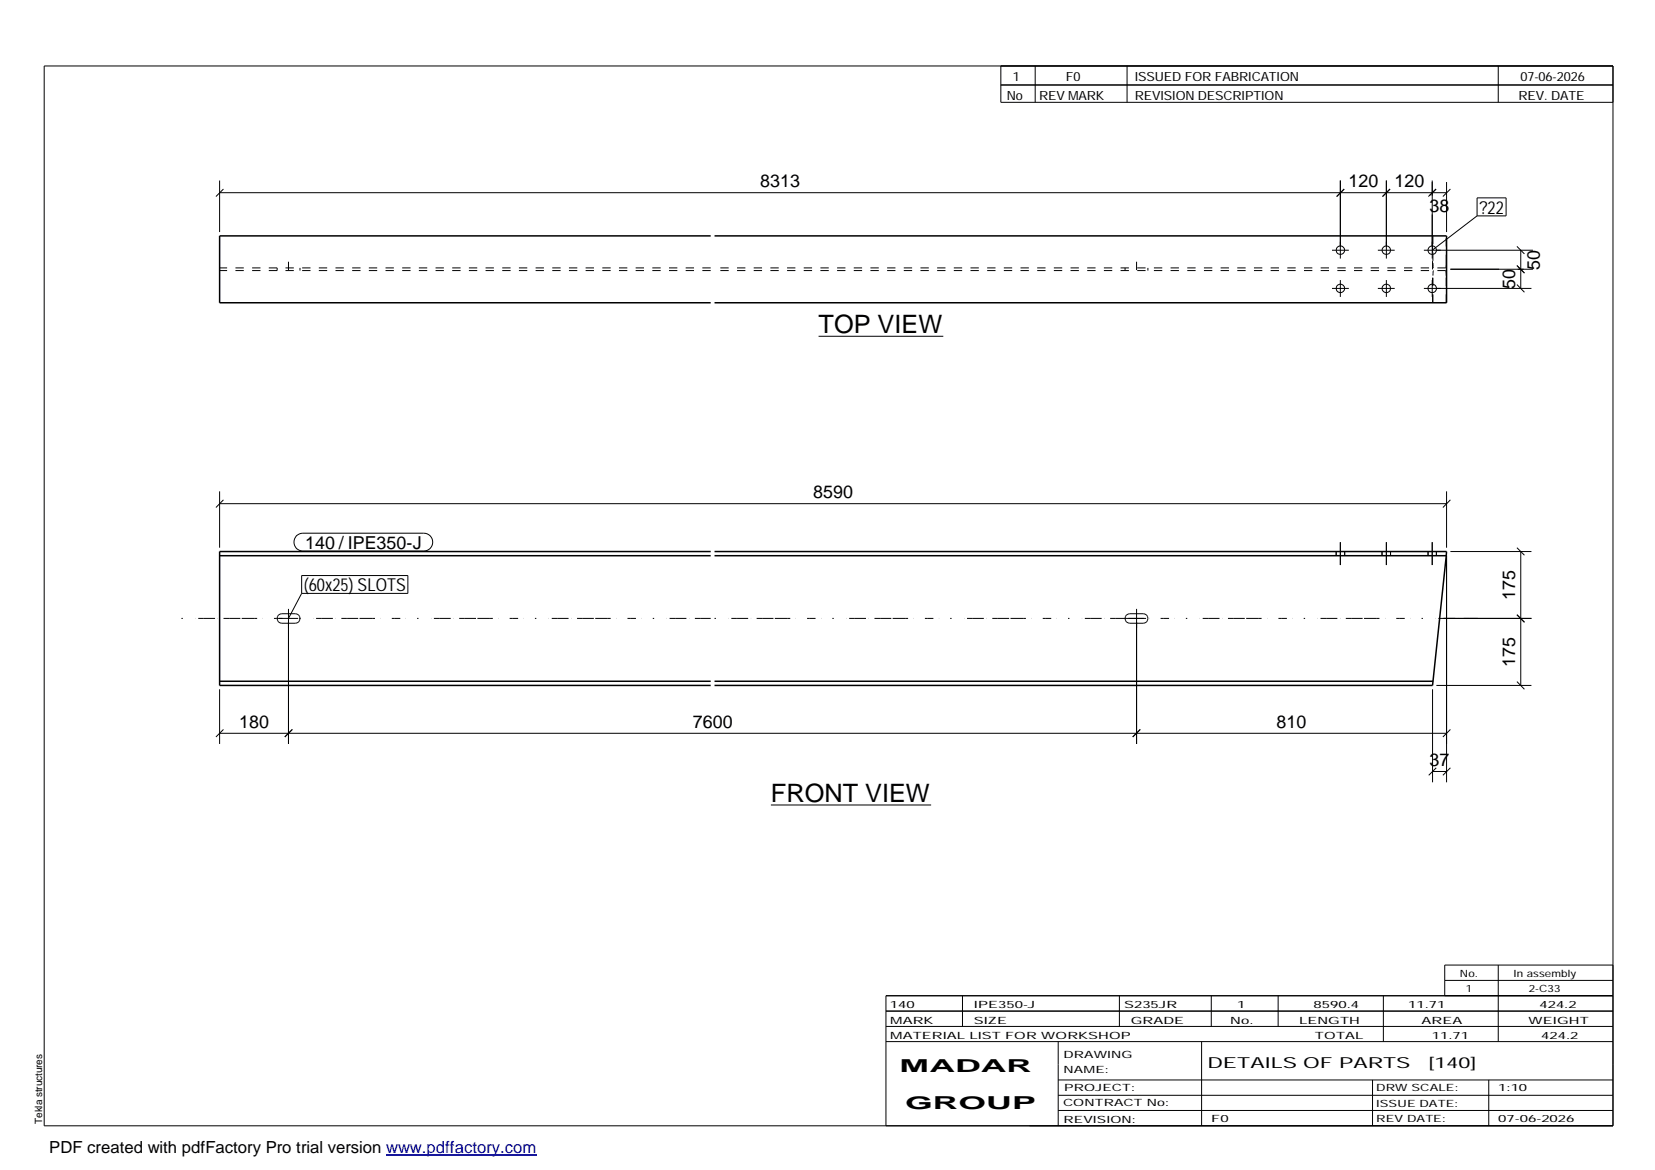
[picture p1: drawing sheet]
<svg xmlns="http://www.w3.org/2000/svg" width="420mm" height="297mm" viewBox="0 0 420 297" stroke-linecap="round" stroke-linejoin="round" font-family="sans-serif">
<g fill="none" stroke="#000" stroke-width=".25">
<path d="M11.2 16.7h398.3v269.1h-398.3zM254.1 16.7v9.3h155.4M262.8 16.7v9.3M286.1 16.7v9.3M380.4 16.7v9.3M254.1 21.6h155.4M55.8 45.8v13.1M55.8 48.9h311.4M56.7 48l-1.9 1.9M340.3 45.8v19.8M341.2 48l-1.9 1.9M352 45.8v19.8"/>
<path d="M352.9 48l-1.9 1.9M362.9 49.7l1.7-1.7-2 1.9M363.6 45.8v19.8M367.2 46.2v12.7M368.2 48l-1.9 1.9M375 50.2h7.4v4.6h-7.4zM375 54.8l-11.4 8.7M338.2 73.2h4.2M338.2 63.5h4.2M340.3 71.1v4.3M349.8 73.2h4.3M349.8 63.5h4.3"/>
<path d="M352 71.1v4.3M361.5 73.2h27.3M361.5 63.5h27.7M363.6 71.1v4.3M368.2 68.4h21M385.1 72.2l1.9 2M385.1 67.4l1.9 1.9M385.1 62.6l1.9 1.9M386.1 63.5v9.7M207.8 85.4h31.7M55.8 127.9h311.4M55.8 124.7v14.4"/>
<path d="M56.7 126.9l-1.9 1.9M75.3 136l.7-.5 .9-.1h30.7a2.26 2.26 0 0 1 2.3 2.2 2.26 2.26 0 0 1-2.3 2.3h-30.7a2.3 2.3 0 0 1-2.1-1.4 2.3 2.3 0 0 1 .5-2.5zM340.3 137.7v5.8M352 137.7v5.8M363.6 137.7v5.8M367.2 124.7v14.4M368.2 126.9l-1.9 1.9M385.1 139.1l1.9 1.9M70.7 156.2l.8-.4h3.5a1.21 1.21 0 0 1 1.2 1.2 1.21 1.21 0 0 1-1.2 1.2h-3.5a1.22 1.22 0 0 1-1.1-.7 1.22 1.22 0 0 1 .3-1.3zM70.8 157h4.9M73.2 154.6v34.3M76.6 146.1h26.9v4.6h-26.9z"/>
<path d="M76.6 150.7l-3.4 6.3M286 156.2l.8-.4h3.4a1.21 1.21 0 0 1 1.2 1.2 1.21 1.21 0 0 1-1.2 1.2h-3.4a1.22 1.22 0 0 1-1.1-.7 1.22 1.22 0 0 1 .3-1.3zM286.1 157h4.9M288.5 154.6v34.3M339.2 140v1.1M341.4 140v1.1M350.9 140v1.1M353 140v1.1M362.5 140v1.1M364.7 140v1.1M366.4 157h22.4M367.2 141v57.6"/>
<path d="M368.2 140h20.6M385.1 156.1l1.9 1.9M386.1 140v34M55.8 175v13.9M363.7 175v23.6M364.7 174h24.1M385.1 173l1.9 2M55.8 186.2h311.4M56.7 185.2l-1.9 1.9M74.2 185.2l-1.9 1.9M289.5 185.2l-1.9 1.9M363.7 195.9h3.5"/>
<path d="M364.6 194.9l-1.9 1.9M368.2 194.9l-1.9 1.9M368.2 185.2l-1.9 1.9M195.7 204.4h40.7M224.9 256.7h184.6M244.3 252.8v7.8M284.2 252.8v7.8M307.5 252.8v7.8M324.5 252.8v7.8M351.2 252.8v11.6M366.8 248.9h42.7M380.4 245v19.4"/>
<path d="M409.5 245h-42.7v7.8M409.5 252.8h-184.6v33M224.9 264.4h184.6M224.9 260.6h184.6M268.6 264.4v21.4M268.6 274.2h140.9M268.6 278.1h140.9M305.1 264.4v21.4M348.4 274.2v11.6M378 274.2v11.6M268.6 281.9h140.9"/>
<circle cx="340.3" cy="63.5" r="1.06"/>
<circle cx="340.3" cy="73.2" r="1.06"/>
<circle cx="351.9" cy="63.5" r="1.07"/>
<circle cx="351.9" cy="73.2" r="1.08"/>
<circle cx="363.6" cy="63.5" r="1.06"/>
<circle cx="363.6" cy="73.2" r="1.06"/>
</g>
<path d="M180.4 59.9h-124.6v17h124.6M181.4 59.9h185.8v17h-185.8M55.8 141.1h124.6M180.4 140h-124.6v34h124.6M181.4 140h185.8v1.1M181.4 141.1h185.8M367.2 141.1l-3.5 32.9h-182.3M55.8 173h124.6M181.4 173h182.4" fill="none" stroke="#000" stroke-width=".38"/>
<g fill="none" stroke="#000" stroke-width=".25" stroke-dasharray="2.1 2.1" stroke-linecap="butt">
<path d="M363.8 59.9v6.9M70.4 68v.7M73.2 66.4v3.9M76.2 68v.7M180.4 68.7h-124.6M180.4 68h-124.6M285.6 68v.7M288.5 66.4v3.9M291.4 68v.7M363.7 76.9v-17M363.8 76.9v-6.9M363.8 66.8v.5"/>
<path d="M363.8 67.3v.4M363.8 67.7l.1 .2M363.8 69.1v.4M363.8 69.5v.5M363.9 67.9v.1M363.9 68.8l-.1 .3M363.9 68.7v.1M367 68.7h-185.6M367 68h-185.6M367 68l.1-.1M367.1 67.9v-.2M367.1 68.8l-.1-.1"/>
<path d="M367.1 67.7l.1-.4M367.1 69.1v-.3M367.2 76.9v-6.9M367.2 66.8v-6.9M367.2 67.3v-.5M367.2 70v-.5M367.2 69.5l-.1-.4M363.8 172.8v.2"/>
</g>
<path d="M46.1 157h134.3M181.4 157h193.8" fill="none" stroke="#000" stroke-width=".25" stroke-dasharray=".4 3.2 0 .7 1.4 0 2.8 .7 0 1.4 1.4 0 2.8" stroke-linecap="butt"/>
<path d="M98 293.3h38.2" fill="none" stroke="#00f" stroke-width=".3"/>
<g font-size="6.4">
<text x="207.8" y="84.7">TOP VIEW</text>
<text x="195.7" y="203.7">FRONT VIEW</text>
</g>
<g font-size="4.5">
<text x="193" y="47.5">8313</text>
<text x="342.3" y="47.5">120</text>
<text x="354" y="47.5">120</text>
<text x="362.9" y="53.7">38</text>
<text x="375.6" y="54.2">?22</text>
<text x="390.9" y="68.5" transform="rotate(-90 390.9 68.5)">50</text>
<text x="384.7" y="73.3" transform="rotate(-90 384.7 73.3)">50</text>
<text x="206.5" y="126.5">8590</text>
<text x="77.5" y="139.3">140 / IPE350-J</text>
<text x="77.2" y="150.1">(60x25) SLOTS</text>
<text x="384.7" y="152.3" transform="rotate(-90 384.7 152.3)">175</text>
<text x="384.7" y="169.3" transform="rotate(-90 384.7 169.3)">175</text>
<text x="60.7" y="184.7">180</text>
<text x="175.9" y="184.7">7600</text>
<text x="324.1" y="184.7">810</text>
<text x="362.9" y="194.5">37</text>
<text x="228.4" y="272.3">MADAR</text>
<text x="229.8" y="281.6">GROUP</text>
</g>
<text font-size="4.2" x="12.5" y="292.7">PDF created with pdfFactory Pro trial version www.pdffactory.com</text>
<g font-size="3.9">
<text x="306.5" y="271.3">DETAILS OF PARTS</text>
<text x="362.7" y="271.3">[140]</text>
</g>
<g font-size="3.2">
<text x="257.1" y="20.5">1</text>
<text x="270.6" y="20.5">F0</text>
<text x="288.1" y="20.5">ISSUED FOR FABRICATION</text>
<text x="386" y="20.5">07-06-2026</text>
<text x="255.6" y="25.5">No</text>
<text x="263.8" y="25.5">REV MARK</text>
<text x="288.1" y="25.5">REVISION DESCRIPTION</text>
<text x="385.5" y="25.5">REV. DATE</text>
</g>
<g font-size="2.5">
<text x="370.6" y="247.9">No.</text>
<text x="372.1" y="251.8">1</text>
<text x="384.3" y="247.9">In assembly</text>
<text x="388.1" y="251.8">2-C33</text>
<text x="225.9" y="255.9">140</text>
<text x="247.3" y="255.9">IPE350-J</text>
<text x="285.4" y="255.9">S235JR</text>
<text x="314.1" y="255.9">1</text>
<text x="333.5" y="255.9">8590.4</text>
<text x="357.5" y="255.9">11.71</text>
<text x="390.8" y="255.9">424.2</text>
<text x="226" y="263.7">MATERIAL LIST FOR WORKSHOP</text>
<text x="226" y="259.9">MARK</text>
<text x="247.2" y="259.9">SIZE</text>
<text x="287.1" y="259.9">GRADE</text>
<text x="312.3" y="259.9">No.</text>
<text x="329.8" y="259.9">LENGTH</text>
<text x="333.8" y="263.7">TOTAL</text>
<text x="360.9" y="259.9">AREA</text>
<text x="363.5" y="263.7">11.71</text>
<text x="388.1" y="259.9">WEIGHT</text>
<text x="391.3" y="263.7">424.2</text>
<text x="270" y="268.5">DRAWING</text>
<text x="270" y="272.5">NAME:</text>
<text x="269.9" y="280.9">CONTRACT No:</text>
<text x="270.2" y="277">PROJECT:</text>
<text x="349.4" y="277.1">DRW SCALE:</text>
<text x="349.4" y="281">ISSUE DATE:</text>
<text x="380.4" y="277.1">1:10</text>
<text x="10.7" y="285.4" transform="rotate(-90 10.7 285.4)">Tekla structures</text>
<text x="270" y="285">REVISION:</text>
<text x="307.5" y="284.8">F0</text>
<text x="349.4" y="284.8">REV DATE:</text>
<text x="380.4" y="284.8">07-06-2026</text>
</g>
</svg>
